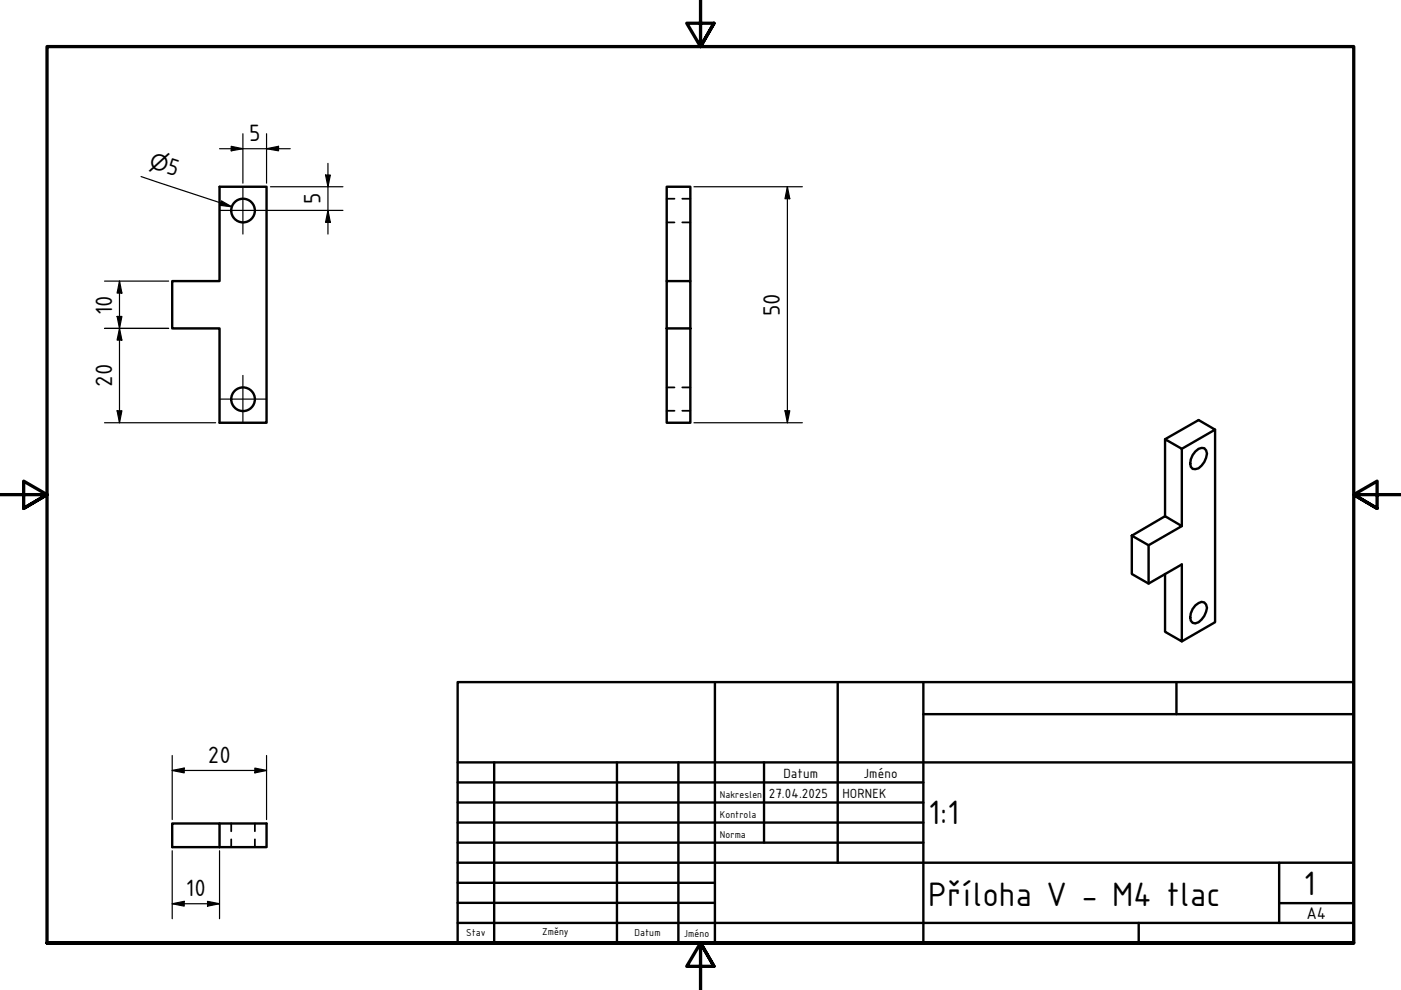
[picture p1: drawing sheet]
<svg xmlns="http://www.w3.org/2000/svg" width="297mm" height="210mm" viewBox="0 0 297 210" stroke-linecap="round" stroke-linejoin="round" font-family="sans-serif">
<g fill="none" stroke="#000" stroke-width=".51">
<path d="M46.5 39.6h10v50h-10v-20h-10v-10h10zM141.4 59.6v-20h5v20M141.4 69.6h5v-10h-5v30h5v-20M247 93.1l7.1-4 3.5 2-7 4.1M253.4 95.7l.7-.5 .7-.2h.5l.4 .5a3.4 3.4 0 0 1-2.3 4l-.5-.1a2.28 2.28 0 0 1 0-2.9zM257.6 91.1v40.8l-7 4.1M240 113.6l7-4.2 3.6 2.1-7.1 4.1zM240 113.6v8.1l3.5 2 7.1-4v16.3l-3.6-2v-12.3M243.5 115.6v8.1M247 109.4v-16.3l3.6 2.1v16.3M253.4 128.4l1.4-.8 .5 .1 .4 .5a3.3 3.3 0 0 1-.9 3.2l-.7 .5-.7 .3-.5-.1a2.28 2.28 0 0 1 0-3zM36.5 174.6h10v5h-10z"/>
<path d="M46.5 174.6h10v5h-10"/>
<circle cx="51.5" cy="44.6" r="2.51"/>
<circle cx="51.5" cy="84.6" r="2.51"/>
</g>
<path d="M141.4 47.2h1.6M141.4 42.1h1.6M144.7 47.2h1.7M144.7 42.1h1.7M141.4 87.1h1.6M141.4 82.1h1.6M144.7 87.1h1.7M144.7 82.1h1.7M49 174.6v1.6M49 178v1.6M54 174.6v1.6M54 178v1.6" fill="none" stroke="#000" stroke-width=".38"/>
<path d="M148.5 -.1v10l-2.9-5h5.8l-2.9 5 2.9-5M0 104.9h10l-5-2.9v5.8l5-2.9-5 2.9M297 104.9h-10l5-2.9v5.8l-5-2.9 5 2.9M10 199.9v-190h277v190h-277h277M151.4 204.9l-2.9-5 2.9 5h-5.8l2.9-5v10" fill="none" stroke="#000" stroke-width=".7"/>
<!-- layer: Nadpis (ISO) -->
<g fill="none" stroke="#000" stroke-width=".51">
<path d="M97 144.6h190v55.3h-190zM151.6 144.6v55.3M177.6 144.6v38.3M195.8 151.4h91.2M195.8 144.6v55.3M249.4 144.6v6.8M97 165.9h98.8M97 170.2h98.8M97 174.4h98.8M97 178.7h98.8M97 161.6h190M104.8 161.6v38.3"/>
<path d="M130.8 161.6v38.3M143.8 161.6v38.3M162 161.6v17.1M97 195.7h190M97 182.9h190M97 187.2h54.6M97 191.4h54.6M241.4 195.7v4.2M271.2 191.5h15.8M271.2 182.9v12.8"/>
</g>
<g fill="none" stroke="#000" stroke-width=".25">
<path d="M29.9 37.4l19.2 6.5M46.5 31.5h15M49 31l2.5 .5-2.5 .5zM51.5 28.4v10.4M56.5 31.5l2.6-.5v1zM56.5 28.4v10.4M57.3 39.6h15.4M69 37.1h1l-.5 2.5zM69.5 34.6v15M147.1 39.6h23M166.9 39.6l.5 2.5h-1zM166.9 39.6v50"/>
<path d="M22.2 59.6h13.6M25.3 59.6l.5 2.5h-1zM25.3 59.6v30M46.9 42.6l2.2 1.3-2.5-.4zM56.5 44.6h16.2M69.5 44.6l.5 2.6h-1zM22.2 69.6h13.6M24.8 67.1h1l-.5 2.5zM25.3 69.6l.5 2.5h-1zM22.2 89.6h23.5M24.8 87.1h1l-.5 2.5zM147.1 89.6h23"/>
<path d="M166.4 87.1h1l-.5 2.5zM36.5 163.4l2.6-.6v1.1zM36.5 160.2v13.6M36.5 163.4h20M54 162.8l2.5 .6-2.5 .5zM56.5 160.2v13.6M36.5 191.6l2.6-.5v1zM36.5 191.6h10M36.5 180.4v14.4M44 191.1l2.5 .5-2.5 .5zM46.5 180.4v14.4"/>
</g>
<g fill="#000">
<path d="M49 31l2.5 .5-2.5 .5zM56.5 31.5l2.6-.5v1zM69 37.1h1l-.5 2.5zM46.9 42.6l2.2 1.3-2.5-.4zM69.5 44.6l.5 2.6h-1zM166.9 39.6l.5 2.5h-1zM24.8 67.1h1l-.5 2.5zM25.3 59.6l.5 2.5h-1zM25.3 69.6l.5 2.5h-1zM24.8 87.1h1l-.5 2.5zM166.4 87.1h1l-.5 2.5zM36.5 163.4l2.6-.6v1.1z"/>
<path d="M54 162.8l2.5 .6-2.5 .5zM36.5 191.6l2.6-.5v1zM44 191.1l2.5 .5-2.5 .5z"/>
</g>
<path d="M51.5 39.6v10M46.5 44.6h10M51.5 79.6v10M46.5 84.6h10" fill="none" stroke="#000" stroke-width=".25"/>
<g font-size="7.7">
<text x="196.8" y="174.8">1:1</text>
<text x="196.8" y="192">Příloha V - M4 tlac</text>
<text x="276.4" y="189.7">1</text>
</g>
<g font-size="5.4">
<text x="52.8" y="29.9">5</text>
<text x="35.1" y="36.6" transform="rotate(18 35.1 36.6)">5</text>
<text x="67.9" y="43.3" transform="rotate(-90 67.9 43.3)">5</text>
<text x="23.7" y="66.7" transform="rotate(-90 23.7 66.7)">10</text>
<text x="165.4" y="67.1" transform="rotate(-90 165.4 67.1)">50</text>
<text x="23.7" y="82.1" transform="rotate(-90 23.7 82.1)">20</text>
<text x="44.1" y="161.8">20</text>
<text x="39.4" y="190">10</text>
</g>
<text font-size="4.6" x="31.4" y="35.3" transform="rotate(18 31.4 35.3)">⌀</text>
<text font-size="3.9" x="277" y="194.9">A4</text>
<g font-size="3">
<text x="166.1" y="164.9">Datum</text>
<text x="183.1" y="164.9">Jméno</text>
<text x="163" y="169.1">27.04.2025</text>
<text x="178.6" y="169.1">HORNEK</text>
</g>
<g font-size="2.3">
<text x="152.6" y="169.1">Nakreslen</text>
<text x="152.6" y="173.4">Kontrola</text>
<text x="152.6" y="177.6">Norma</text>
<text x="98.8" y="198.5">Stav</text>
<text x="114.9" y="198.3">Změny</text>
<text x="134.6" y="198.5">Datum</text>
<text x="145" y="198.6">Jméno</text>
</g>
</svg>
